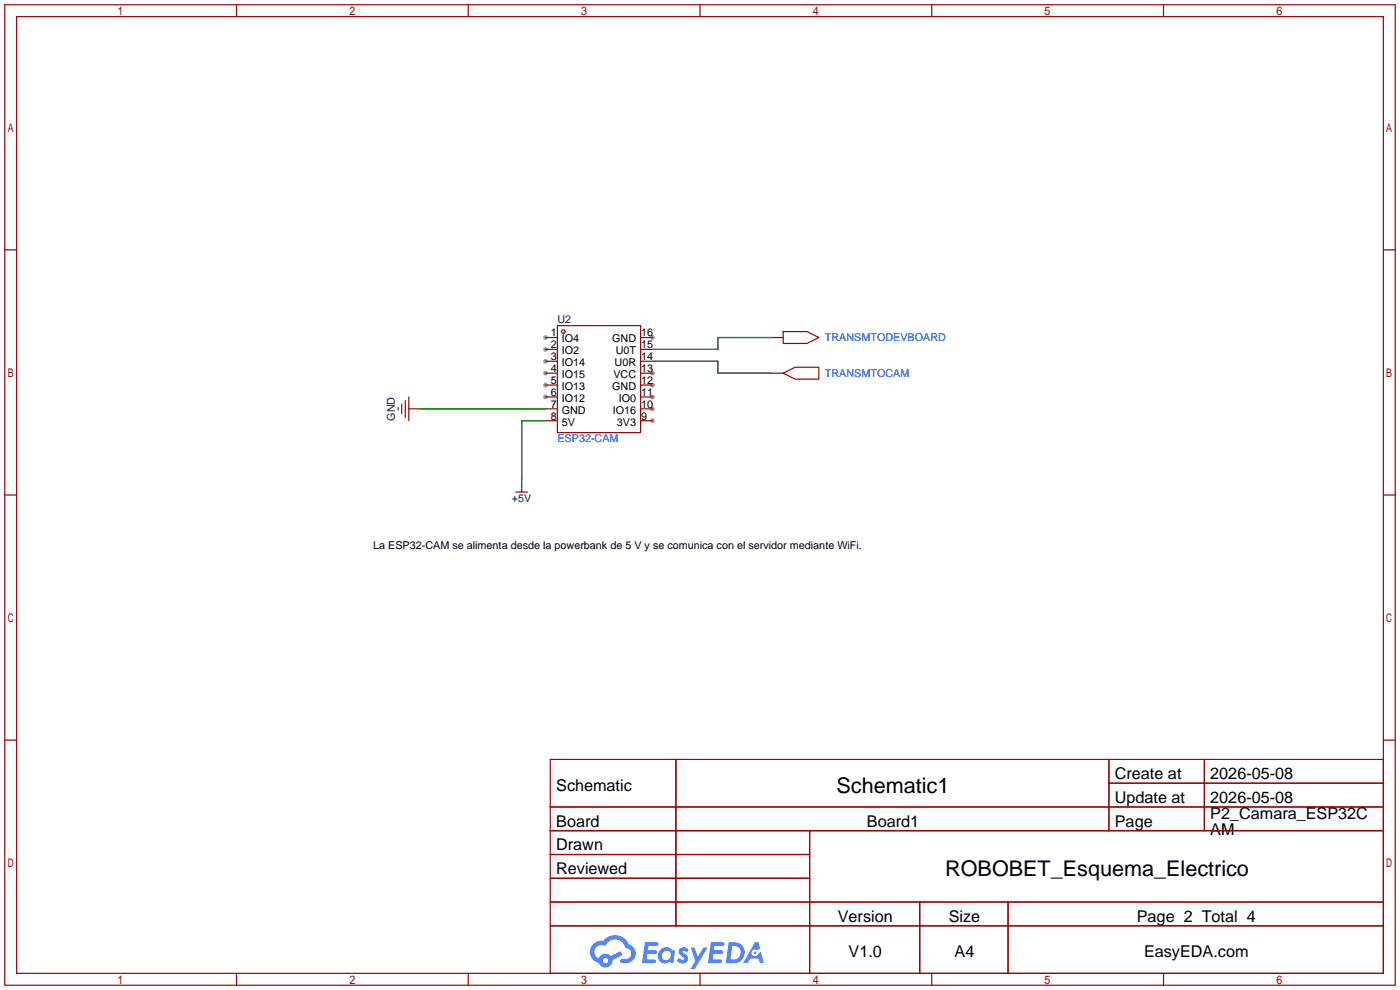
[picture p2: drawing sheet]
<svg xmlns="http://www.w3.org/2000/svg" width="299mm" height="212mm" viewBox="0 0 299 212" stroke-linecap="round" stroke-linejoin="round" font-family="sans-serif">
<g fill="#999">
<circle cx="116.6" cy="72.1" r=".51"/>
<circle cx="116.6" cy="74.7" r=".51"/>
<circle cx="116.6" cy="77.2" r=".51"/>
<circle cx="116.6" cy="79.8" r=".51"/>
<circle cx="116.6" cy="82.3" r=".51"/>
<circle cx="116.6" cy="84.8" r=".51"/>
<circle cx="139.4" cy="89.9" r=".51"/>
<circle cx="139.4" cy="87.4" r=".51"/>
<circle cx="139.4" cy="84.8" r=".51"/>
<circle cx="139.4" cy="82.3" r=".51"/>
<circle cx="139.4" cy="79.8" r=".51"/>
<circle cx="139.4" cy="72.1" r=".51"/>
</g>
<g fill="none" stroke="#a10000" stroke-width=".25">
<path d="M1 1h297.2v209.6h-297.2zM3.6 3.6h292.1v204.4h-292.1zM50.5 1v2.6M100.1 1v2.6M149.6 1v2.6M199.1 1v2.6M248.7 1v2.6M1 53.4h2.6M295.7 53.4h2.5M1 105.8h2.6M295.7 105.8h2.5M1 158.2h2.6"/>
<path d="M295.7 158.2h2.5M117.6 162.3h178.1v45.7h-178.1zM117.6 172.5h178.1M117.6 177.5h178.1M144.5 162.3v35.6M173 177.5v30.5M237 162.3v15.2M237 167.4h58.7M257.4 162.3v15.2M117.6 182.6h55.4M117.6 192.8h178.1M117.6 187.7h55.4"/>
<path d="M117.6 197.9h178.1M196.6 192.8v15.2M215.4 192.8v15.2M50.5 208v2.6M100.1 208v2.6M149.6 208v2.6M199.1 208v2.6M248.7 208v2.6"/>
</g>
<g fill="#5487ff">
<path d="M145.3 202.7a1.3 1.3 0 0 1 1.9 .3l-.4 .6a.54 .54 0 0 0-.9-.2l.1 .2a1.34 1.34 0 0 1 .9 1.8 1.47 1.47 0 0 1-2.3-.1l.5-.6 .8 .5a.31 .31 0 0 0 .4-.3 .31 .31 0 0 0-.3-.4 1.12 1.12 0 0 1-.7-1.8z"/>
<path d="M147.6 202.5h.9l.6 2 1.2-2h.9l-2.7 4.6h-.9l1-1.7z"/>
<path d="M137.8 201.4h1.7a1.31 1.31 0 0 1 1.2 .2 .4 .4 0 0 1-.3 .5l-1.8 .1-.1 .9h1.6a.4 .4 0 0 1 .4 .4 .4 .4 0 0 1-.5 .4h-1.6l-.2 1.2h1.4a.46 .46 0 0 1 .5 0 .46 .46 0 0 1 .1 .5l-.4 .2h-2.6z"/>
<path d="M151.9 201.4h1.7a1.32 1.32 0 0 1 1.2 .2 .39 .39 0 0 1-.3 .5l-1.8 .1-.1 .9h1.6a.4 .4 0 0 1 .4 .4 .4 .4 0 0 1-.4 .4h-1.7l-.2 1.2h1.4a.46 .46 0 0 1 .5 0 .46 .46 0 0 1 .1 .5l-.4 .2h-2.6z"/>
<path d="M161.3 201.4h.8l.3 1.3-.6 .4a.75 .75 0 0 0-1.1 .3 .75 .75 0 0 0 .5 1 .75 .75 0 0 0 .9-.7l.5-.2 .6 2.3h-.8l-.3-.9h-1.8l-.5 .9h-1z"/>
<path d="M155.7 201.4l-.6 4.4h1.5a2.27 2.27 0 0 0 2.6-2.2 2.27 2.27 0 0 0-2.7-2.2zM156.5 202.1a1.5 1.5 0 0 1 1.8 1.6 1.5 1.5 0 0 1-1.9 1.4h-.3z"/>
<path d="M141.2 203a1.6 1.6 0 0 0-.3 2.3 1.6 1.6 0 0 0 2.3 .2l.7 .3 .3-2.4-.1-.3-.5-.1a1.58 1.58 0 0 0-2.4 0zM141.8 203.5a.98 .98 0 0 1 1.6 .4 .98 .98 0 0 1-1.1 1.3 .94 .94 0 0 1-.9-.7 .94 .94 0 0 1 .4-1z"/>
<path d="M126.8 201.8a2.37 2.37 0 0 0 1.1 4 1.54 1.54 0 0 0 1.8 1 1.54 1.54 0 0 0 1.2-1.6l2.2-1.1-.5-.8-2 1a1.57 1.57 0 0 0-2.7 .5 1.5 1.5 0 0 1-.7-2.1 1.5 1.5 0 0 1 2.2-.5 2.23 2.23 0 0 1 2.3-1.4 2.23 2.23 0 0 1 2 1.8 1.16 1.16 0 0 1 1.2 1.1 1.16 1.16 0 0 1-1.1 1.2h-.7a.47 .47 0 0 0-.5 .4 .47 .47 0 0 0 .4 .5 2.17 2.17 0 0 0 2.5-.9 2.17 2.17 0 0 0-.3-2.7l-.8-.4a3.2 3.2 0 0 0-5.5-.7l-1.1 .1zM128.8 205.3a.6 .6 0 0 1 1.2 0 .6 .6 0 0 1-1.2 0z"/>
<circle cx="161.4" cy="203.6" r=".28"/>
</g>
<g fill="none" stroke="#a10000" stroke-width=".25">
<path d="M116.6 72.1h2.5M116.6 74.7h2.5M116.6 77.2h2.5M116.6 79.8h2.5M119.1 69.6h17.8v22.9h-17.8zM136.9 72.1h2.5M136.9 74.7h2.5M136.9 77.2h2.5M136.9 79.8h2.5M164.8 72.1h2.6M164.8 79.8h2.6M167.4 70.9h5.1l2.5 1.2-2.5 1.3h-5.1z"/>
<path d="M167.4 79.8l2.5-1.3h5.1v2.5h-5.1zM85.1 87.1v.5M85.9 86.4v2M86.6 85.6v3.6M87.4 87.4h2.5M87.4 84.8v5.1M116.6 82.3h2.5M116.6 84.8h2.5M116.6 87.4h2.5M116.6 89.9h2.5M136.9 82.3h2.5M136.9 84.8h2.5"/>
<path d="M136.9 87.4h2.5M136.9 89.9h2.5M110.2 105.2h2.6M111.5 102.6v2.6"/>
<circle cx="120.4" cy="70.9" r=".38"/>
</g>
<path d="M139.4 77.2h14v2.6h11.4M164.8 72.1h-11.4v2.6h-14M89.9 87.4h26.7M116.6 89.9h-5.1v12.7" fill="none" stroke="#008700" stroke-width=".25"/>
<g font-size="4.6">
<text x="178.8" y="169.4">Schematic1</text>
<text x="202" y="187.2">ROBOBET_Esquema_Electrico</text>
</g>
<g font-size="3.5">
<text x="238.3" y="166.5">Create at</text>
<text x="258.7" y="166.5">2026-05-08</text>
<text x="118.9" y="169.1">Schematic</text>
<text x="238.3" y="171.6">Update at</text>
<text x="258.7" y="171.6">2026-05-08</text>
<text x="118.9" y="176.7">Board</text>
<text x="185.3" y="176.7">Board1</text>
<text x="238.3" y="176.7">Page</text>
<text x="258.7" y="174.9">P2_Camara_ESP32C</text>
<text x="258.7" y="178.4">AM</text>
<text x="118.9" y="181.8">Drawn</text>
<text x="118.9" y="186.8">Reviewed</text>
<text x="179.1" y="197">Version</text>
<text x="202.8" y="197">Size</text>
<text x="243" y="197">Page 2 Total 4</text>
<text x="181.4" y="204.6">V1.0</text>
<text x="204" y="204.6">A4</text>
<text x="244.5" y="204.6">EasyEDA.com</text>
</g>
<g font-size="2.3">
<text x="117.7" y="71.9">1</text>
<text x="137" y="71.9">16</text>
<text x="117.7" y="74.4">2</text>
<text x="117.7" y="77">3</text>
<text x="120.1" y="73.2">IO4</text>
<text x="120.1" y="75.7">IO2</text>
<text x="130.8" y="73.2">GND</text>
<text x="131.6" y="75.7">U0T</text>
<text x="137" y="77">14</text>
<text x="137" y="74.4">15</text>
<text x="117.7" y="79.5">4</text>
<text x="117.7" y="82.1">5</text>
<text x="120.1" y="78.3">IO14</text>
<text x="120.1" y="80.8">IO15</text>
<text x="120.1" y="83.3">IO13</text>
<text x="130.8" y="83.3">GND</text>
<text x="131.1" y="80.8">VCC</text>
<text x="131.3" y="78.3">U0R</text>
<text x="137" y="82.1">12</text>
<text x="137" y="79.5">13</text>
<text x="117.7" y="84.6">6</text>
<text x="117.7" y="87.1">7</text>
<text x="117.7" y="89.7">8</text>
<text x="120.1" y="85.9">IO12</text>
<text x="120.1" y="88.4">GND</text>
<text x="131" y="88.4">IO16</text>
<text x="132.2" y="85.9">IO0</text>
<text x="137" y="89.7">9</text>
<text x="137" y="87.1">10</text>
<text x="137" y="84.6">11</text>
<text x="120.1" y="91">5V</text>
<text x="131.9" y="91">3V3</text>
<text x="79.8" y="117.4">La ESP32-CAM se alimenta desde la powerbank de 5 V y se comunica con el servidor mediante WiFi.</text>
</g>
<g font-size="2.3" fill="#000080">
<text x="119.1" y="69.1">U2</text>
<text x="84.4" y="89.9" transform="rotate(-90 84.4 89.9)">GND</text>
<text x="109.4" y="107.2">+5V</text>
</g>
<g font-size="2.3" fill="#00f">
<text x="176.3" y="72.9">TRANSMTODEVBOARD</text>
<text x="176.3" y="80.6">TRANSMTOCAM</text>
<text x="119.1" y="94.5">ESP32-CAM</text>
</g>
</svg>
